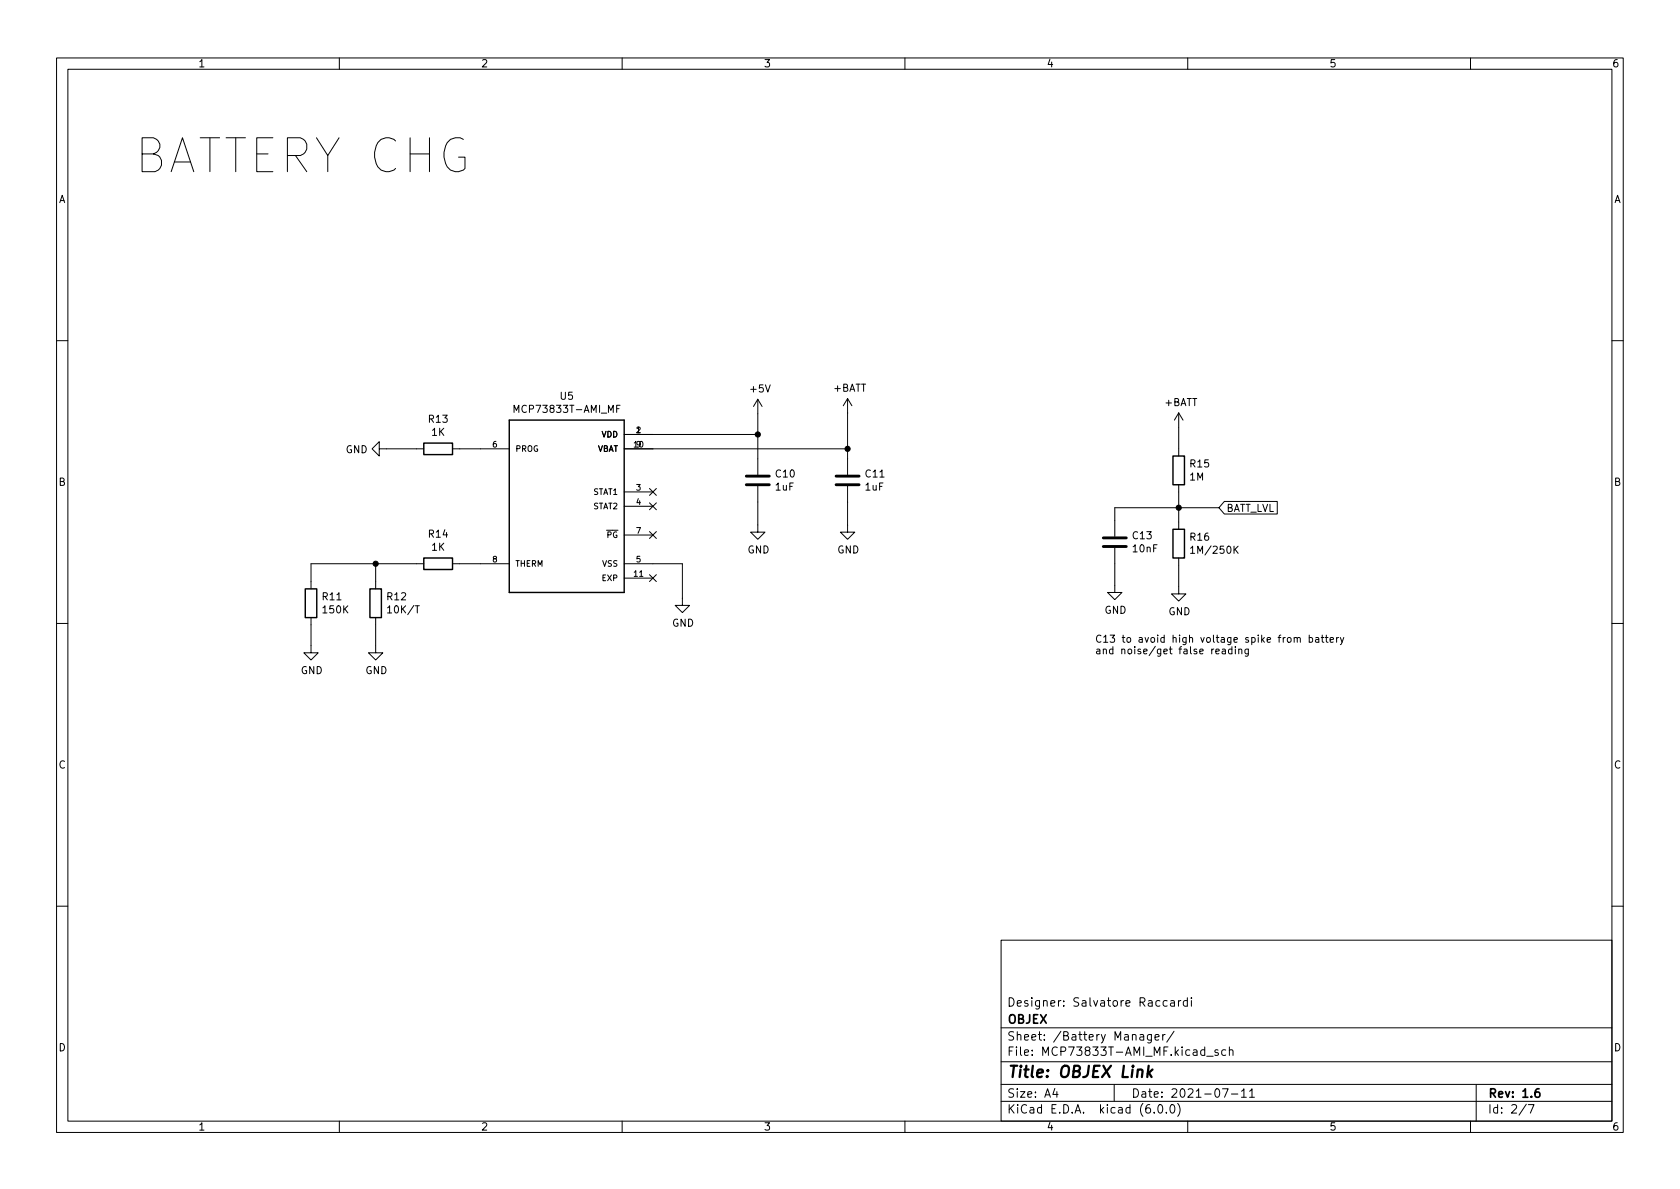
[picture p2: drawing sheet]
<svg xmlns="http://www.w3.org/2000/svg" width="297mm" height="210mm" viewBox="0 0 297 210" stroke-linecap="round" stroke-linejoin="round" font-family="sans-serif">
<g fill="none" stroke="#000" stroke-width=".18">
<path d="M10 10.2h277v190.1h-277zM12 12.2h273v186.1h-273zM60 10.2v2M110 10.2v2M160 10.2v2M210 10.2v2M260 10.2v2M10 60.2h2M67.1 79.4v-1.3l-1.3 1.3 1.3 1.2v-1.2h7.8M80 79.4h10M90.9 72.9v-1.2l.4 .9 .4-.9v1.2M109 72.3h.5"/>
<path d="M109.6 71.7h-.6v1.2M110.4 79.4h39.5M110.4 76.8h23.6M134 70.6l-.8 1.3M134 70.6v13.3M134 70.6l.7 1.3M149.9 70.5v13.4M149.9 70.5l-.8 1.2M149.9 70.5l.7 1.2M208.4 73v7.6M208.4 73l-.8 1.3M208.4 73l.8 1.3"/>
<path d="M285 60.2h2M66.4 99.7v4.4M74.9 99.7h-19.9v4.4M80 99.7h10M110.4 99.7h10.2v7.4h1.3l-1.3 1.2-1.2-1.2h1.2M110.4 87h5M110.4 89.5h5M110.4 94.6h5M114.8 88.9l1.3 1.2M114.8 86.4l1.3 1.2M114.8 94l1.3 1.2M116.1 88.9l-1.3 1.2"/>
<path d="M116.1 86.4l-1.3 1.2M116.1 94l-1.3 1.2M134 86v8.1h1.3l-1.3 1.3-1.3-1.3h1.3M149.9 86v8.1h1.2l-1.2 1.3-1.3-1.3h1.3M197.1 96.9v7.9h1.3l-1.3 1.2-1.3-1.2h1.3M208.4 98.7v6.3h1.3l-1.3 1.3-1.3-1.3h1.3M208.4 85.7v7.9M210.5 96.9l.4-.3v1.3M210.5 97.9h.7M215.5 89.8h-18.4v5.1M216.5 88.7h9.3v2.2h-9.3l-1-1.1zM218.4 97.1l.5 .8"/>
<path d="M218.9 96.6l-.7 .7M10 110.2h2M55 109.2v6.2h1.3l-1.3 1.3-1.3-1.3h1.3M66.4 109.2v6.2h1.3l-1.3 1.3-1.2-1.3h1.2M110.4 102.2h5M114.8 101.6l1.3 1.2M116.1 101.6l-1.3 1.2M215 115.2l.6-.1-.1-.3h-.3l-.2 .2v.6h.5M216.1 114.8h.5l.1 .8M216.7 115.1h-.5l-.1 .2 .1 .3h.5M217.8 114.8h-.3l-.3 .2 .1 .6h.5M217.8 114.4v1.2"/>
<path d="M218.4 114.8v.8M219 114.9l.2-.1h.3l.1 .8M219 114.8v.8M220.7 114.8v1l-.2 .2h-.3M220.7 114.8h-.3l-.3 .2 .1 .6h.5M228.8 112.9l.2-.2 .3 .1 .1 .8M228.8 112.7v.9M229.4 112.9l.1-.2 .3 .1 .1 .8M231.5 112.8l.3-.1 .3 .3-.1 .5h-.5M231.5 112.3v1.3M232.6 112.8h.5l.1 .8M233.2 113l-.4 .1-.2 .2 .2 .3 .4-.1"/>
<path d="M233.6 112.7h.5M233.8 112.3v1.1l.3 .2M234.3 112.7h.5M234.5 112.3v1.1l.3 .2M235.2 113.2l.6-.2-.1-.2-.3-.1-.2 .2v.6h.5M236.3 112.7v.9M236.7 112.7l-.4 .3M237 112.7l.3 .9M237.6 112.7l-.4 1.2-.2 .1M285 110.2h2M10 160.2h2M177 166.3h108v32h-108z"/>
<path d="M206.4 177l-.5-.1-.3 .3v.4l.2 .3h.6M207 177h.6v.9M207.6 177.3l-.5 .1a.29 .29 0 0 0-.2 .2 .29 .29 0 0 0 .2 .3h.5M208.4 176.9v1M208.8 176.9l-.3 .1-.1 .2M209.9 177l-.4-.1-.3 .3v.4l.2 .3h.5M209.9 176.4v1.5M210.6 176.4v.2M210.6 176.9v1M285 160.2h2M60 198.3v2M110 198.3v2"/>
<path d="M160 198.3v2M177 194.8h108M177 191.8h108M177 187.8h108M177 181.8h108M186.5 192.5l-.4 1h1M186.9 193v1M197 191.8v3M201.6 183h.5l.1 .9M202.2 183.3l-.5 .1a.29 .29 0 0 0-.2 .2 .29 .29 0 0 0 .2 .3h.5M203.6 182.9v1.2l-.3 .3h-.4M203.6 183l-.5-.1-.2 .3v.4l.1 .3h.6"/>
<path d="M204.1 196.7v.1M204.2 183.4l.7-.1v-.3l-.5-.1-.2 .2 .1 .8h.6M204.9 195.4l.2-.1a.81 .81 0 0 1 .6 .7 .81 .81 0 0 1-.3 .8h-.2a.81 .81 0 0 1-.6-.6 .81 .81 0 0 1 .3-.8zM205.6 182.9v1M206 182.9l-.3 .1-.1 .2M206.2 196.7v.1M207.1 195.4l.1-.1a.81 .81 0 0 1 .6 .7 .81 .81 0 0 1-.3 .8h-.1a.81 .81 0 0 1-.6-.6 .81 .81 0 0 1 .3-.8zM207.6 182.4l-1.3 1.9M208.2 195.1a1.72 1.72 0 0 1 0 2.3M210 198.3v2M213.4 186.8h1.1M215.4 185.7l-.4-.1-.2 .2 .1 .3 .5 .1v.4h-.6"/>
<path d="M216.1 192.5h1l-.6 1.5M216.7 185.7l-.4-.1-.3 .3v.4l.1 .3h.6M217.4 185.8l.2-.2 .3 .1 .1 .9M217.4 185.1v1.5M217.7 193.5h1.2M219.5 193l.4-.5v1.5M219.5 194h.9M220.9 193l.5-.5v1.5M220.9 194h.9M260 198.3v2M261 191.8v6.5M269.9 195.3l-1.3 1.9"/>
<path d="M270.2 195.3h1l-.6 1.5"/>
</g>
<path d="M272.1 192.5a.59 .59 0 0 0-.7 .7v.5l.2 .3h.4l.2-.1 .1-.5-.2-.2-.4-.1-.3 .3" fill="none" stroke="#000" stroke-width=".3"/>
<path d="M203.1 188.5l-.3 2M203.1 189.7l.5 .8M203.8 189.1l-.9 .8" fill="none" stroke="#000" stroke-width=".4"/>
<path d="M74.9 78.4h5.1v2h-5.1zM90 74.3h20.4v30.5h-20.4zM74.9 98.7h5.1v2h-5.1zM207.4 93.6h2v5.1h-2zM207.4 80.6h2v5.1h-2zM54 104.1h2v5.1h-2zM65.4 104.1h2v5.1h-2z" fill="none" stroke="#000" stroke-width=".25"/>
<path d="M132 85.7h4M132 84.2h4M147.8 85.7h4.1M147.8 84.2h4.1M195.1 96.6h4M195.1 95.1h4" fill="none" stroke="#000" stroke-width=".51"/>
<g fill="#000" stroke="#000" stroke-width=".18">
<circle cx="134" cy="76.8" r=".46"/>
<circle cx="149.9" cy="79.4" r=".46"/>
<circle cx="66.4" cy="99.7" r=".46"/>
<circle cx="208.4" cy="89.8" r=".46"/>
</g>
<text font-size="8.3" x="23.6" y="30.6">BATTERY CHG</text>
<text font-size="2.8" x="178" y="190.6">Title: OBJEX Link</text>
<g font-size="2.1">
<text x="178" y="178">Designer: Salvatore Raccardi</text>
<text x="178" y="184">Sheet: /Battery Manager/</text>
<text x="178" y="181">OBJEX</text>
<text x="178" y="186.7">File: MCP73833T-AMI_MF.kicad_sch</text>
<text x="178" y="196.9">KiCad E.D.A. kicad (6.0.0)</text>
<text x="178" y="194.1">Size: A4</text>
<text x="200" y="194.1">Date: 2021-07-11</text>
<text x="263" y="194.1">Rev: 1.6</text>
<text x="263" y="196.9">Id: 2/7</text>
</g>
<g font-size="1.8">
<text x="35" y="11.9">1</text>
<text x="85" y="11.9">2</text>
<text x="135" y="11.9">3</text>
<text x="185" y="11.9">4</text>
<text x="235" y="11.9">5</text>
<text x="285" y="11.9">6</text>
<text x="10.3" y="35.9">A</text>
<text x="285.3" y="35.9">A</text>
<text x="99.1" y="70.7">U5</text>
<text x="132.8" y="69.4">+5V</text>
<text x="147.4" y="69.3">+BATT</text>
<text x="205.9" y="71.8">+BATT</text>
<text x="75.8" y="74.7">R13</text>
<text x="76.3" y="77.1">1K</text>
<text x="91.6" y="73">MCP73833T-AMI_MF</text>
<text x="61.1" y="80.1">GND</text>
<text x="210.5" y="82.6">R15</text>
<text x="10.3" y="85.9">B</text>
<text x="137.1" y="86.7">1uF</text>
<text x="137.2" y="84.4">C10</text>
<text x="153" y="86.7">1uF</text>
<text x="153.1" y="84.4">C11</text>
<text x="210.4" y="85">1M</text>
<text x="285.3" y="85.9">B</text>
<text x="75.8" y="95.1">R14</text>
<text x="200.3" y="95.3">C13</text>
<text x="210.5" y="95.6">R16</text>
<text x="216.8" y="90.5">BATT_LVL</text>
<text x="76.3" y="97.4">1K</text>
<text x="132.1" y="97.9">GND</text>
<text x="148" y="97.9">GND</text>
<text x="200.4" y="97.7">10nF</text>
<text x="211.1" y="97.9">1M/250K</text>
<text x="57.1" y="106.1">R11</text>
<text x="68.5" y="106.1">R12</text>
<text x="57.2" y="108.5">150K</text>
<text x="68.9" y="108.5">10K/T</text>
<text x="118.8" y="110.8">GND</text>
<text x="193.5" y="113.6">C13 to avoid high voltage spike from battery</text>
<text x="195.3" y="108.5">GND</text>
<text x="206.6" y="108.8">GND</text>
<text x="53.2" y="119.2">GND</text>
<text x="64.6" y="119.2">GND</text>
<text x="193.5" y="115.7">and noise/get false reading</text>
<text x="10.3" y="135.9">C</text>
<text x="285.3" y="135.9">C</text>
<text x="10.3" y="185.9">D</text>
<text x="285.3" y="185.9">D</text>
<text x="35" y="199.9">1</text>
<text x="85" y="199.9">2</text>
<text x="135" y="199.9">3</text>
<text x="185" y="199.9">4</text>
<text x="235" y="199.9">5</text>
<text x="285" y="199.9">6</text>
</g>
<g font-size="1.4">
<text x="106.4" y="77.3">VDD</text>
<text x="112.5" y="76.6">1</text>
<text x="87.1" y="79.1">6</text>
<text x="91.1" y="79.9">PROG</text>
<text x="105.5" y="79.9">VBAT</text>
<text x="112.5" y="79.1">9</text>
<text x="104.9" y="87.5">STAT1</text>
<text x="112.5" y="86.7">3</text>
<text x="112.5" y="89.3">4</text>
<text x="104.9" y="90">STAT2</text>
<text x="106.2" y="95.1">~{PG}</text>
<text x="112.5" y="94.4">7</text>
<text x="87.1" y="99.4">8</text>
<text x="91.1" y="100.2">THERM</text>
<text x="106.5" y="100.2">VSS</text>
<text x="112.1" y="102">11</text>
<text x="112.5" y="99.4">5</text>
<text x="106.5" y="102.7">EXP</text>
</g>
</svg>
